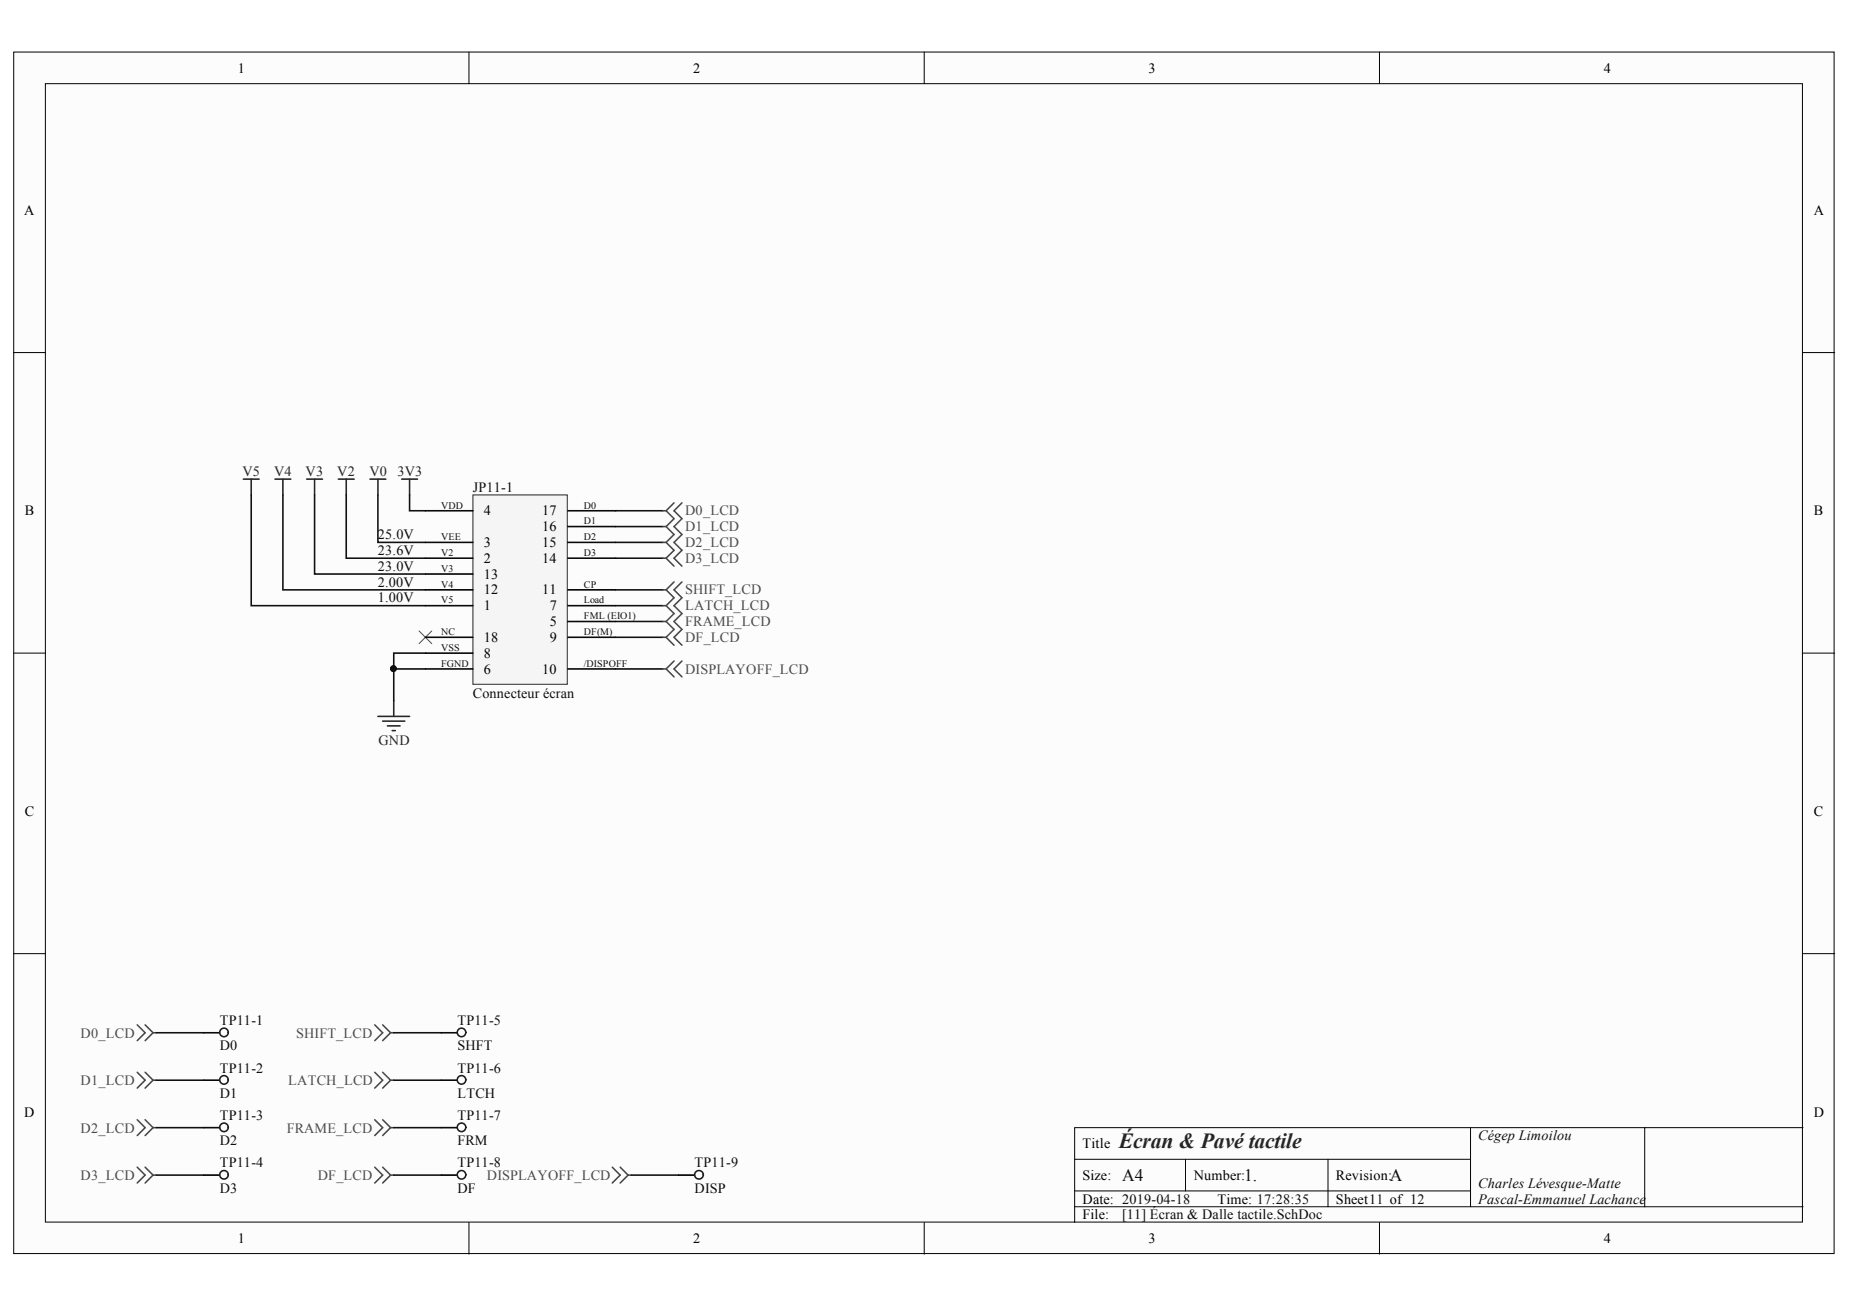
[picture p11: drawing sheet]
<svg xmlns="http://www.w3.org/2000/svg" width="297mm" height="210mm" viewBox="0 0 297 210" stroke-linecap="round" stroke-linejoin="round" font-family="sans-serif">
<g fill="#fcfcfc" stroke="#000" stroke-width=".16">
<path d="M2.2 8.4h292.1v192.8h-292.1z"/>
<path d="M7.3 13.4h281.9v182.7h-281.9z"/>
</g>
<g fill="none" stroke="#000" stroke-width=".16">
<path d="M75.3 8.4v5M148.3 8.4v5M221.4 8.4v5M2.2 56.6h5.1M289.3 56.6h5.1M2.2 104.8h5.1M289.3 104.8h5.1M2.2 153h5.1M289.3 153h5.1M75.3 196.2v5.1M148.3 196.2v5.1M172.5 186h63.5"/>
<path d="M172.5 193.7h116.8M172.5 191.1h63.5M190.2 186v5.1M213.1 186v7.7M221.4 196.2v5.1M236 181v12.7M263.9 181h-91.4v15.2M289.3 181h-25.4v12.7"/>
</g>
<g fill="none" stroke="#262626" stroke-width=".25">
<path d="M39 76.9h2.6M40.3 76.9v2.5M44.1 76.9h2.6M45.4 76.9v2.5M49.2 76.9h2.6M50.5 76.9v2.5M54.3 76.9h2.5M55.6 76.9v2.5M59.4 76.9h2.5M60.6 76.9v2.5M64.5 76.9h2.5M65.7 76.9v2.5"/>
<path d="M60.6 115h5.1M61.4 115.7h3.6M62.2 116.5h2M62.9 117.2h.5M63.2 112.4v2.6"/>
</g>
<g fill="none" stroke="#4c4c4c" stroke-width=".25">
<path d="M106.4 82h.5M106.4 84.5h.5M106.4 87h.5M106.4 89.6h.5M106.4 94.7h.5M106.4 97.2h.5M106.4 99.7h.5M106.9 82l1.3 1.2-1.3 1.3M106.9 84.5l1.3 1.3-1.3 1.2M106.9 87l1.3 1.3-1.3 1.3M106.9 89.6l1.3 1.2M106.9 94.7l1.3 1.2-1.3 1.3"/>
<path d="M106.9 97.2l1.3 1.3-1.3 1.2M106.9 99.7l1.3 1.3-1.3 1.3M108.2 80.7l-1.3 1.3M108.2 93.4l-1.3 1.3M109.4 80.7l-1.2 1.3 1.2 1.2-1.2 1.3 1.2 1.3-1.2 1.2 1.2 1.3-1.2 1.3 1.2 1.2M109.4 93.4l-1.2 1.3 1.2 1.2-1.2 1.3 1.2 1.3-1.2 1.2 1.2 1.3-1.2 1.3 1.2 1.2M106.4 102.3h.5M106.4 107.3h.5M106.9 102.3l1.3 1.2M106.9 107.3l1.3 1.3M108.2 106.1l-1.3 1.2M109.4 106.1l-1.2 1.2 1.2 1.3"/>
<path d="M22 164.5l1.3 1.2-1.3 1.3M22 172.1l1.3 1.2-1.3 1.3M22 179.7l1.3 1.3-1.3 1.2M23.3 164.5l1.3 1.2M23.3 172.1l1.3 1.2M23.3 179.7l1.3 1.3M24.6 165.7l-1.3 1.3M24.6 165.7h.5M24.6 173.3l-1.3 1.3M24.6 173.3h.5M60.1 164.5l1.3 1.2-1.3 1.3M60.1 172.1l1.3 1.2-1.3 1.3"/>
<path d="M60.1 179.7l1.3 1.3-1.3 1.2M61.4 164.5l1.3 1.2M61.4 172.1l1.3 1.2M61.4 179.7l1.3 1.3M62.7 165.7h.5M62.7 173.3h.5M62.7 165.7l-1.3 1.3M62.7 173.3l-1.3 1.3M22 187.3l1.3 1.3-1.3 1.2M23.3 187.3l1.3 1.3M24.6 181l-1.3 1.2M24.6 181h.5"/>
<path d="M24.6 188.6l-1.3 1.2M24.6 188.6h.5M60.1 187.3l1.3 1.3-1.3 1.2M61.4 187.3l1.3 1.3M62.7 181h.5M62.7 188.6h.5M62.7 181l-1.3 1.2M62.7 188.6l-1.3 1.2M98.3 187.3l1.2 1.3-1.2 1.2M99.5 187.3l1.3 1.3M100.8 188.6h.5M100.8 188.6l-1.3 1.2"/>
</g>
<g fill="none" stroke="#0e0e0e" stroke-width=".25">
<path d="M40.3 79.4v17.8h28M45.4 79.4v15.3h22.9M50.5 79.4v12.7h17.8M55.6 79.4v10.2h12.7M60.6 79.4v7.6h7.7M65.7 79.4v2.6h2.6M98.8 82h7.6M98.8 84.5h7.6M98.8 87h7.6M98.8 89.6h7.6M98.8 94.7h7.6M98.8 97.2h7.6"/>
<path d="M98.8 99.7h7.6M68.3 107.3h-5.1v5.1M68.3 104.8h-5.1v2.5M98.8 102.3h7.6M98.8 107.3h7.6M25.1 165.7h7.6M25.1 173.3h7.6M63.2 165.7h7.6M63.2 173.3h7.6M25.1 181h7.6M25.1 188.6h7.6M63.2 181h7.6"/>
<path d="M63.2 188.6h7.6M101.3 188.6h7.6"/>
</g>
<path d="M32.7 165.7h2.5M32.7 173.3h2.5M70.8 165.7h2.6M70.8 173.3h2.6M32.7 181h2.5M32.7 188.6h2.5M70.8 181h2.6M70.8 188.6h2.6M108.9 188.6h2.6" fill="none" stroke="#000" stroke-width=".25"/>
<g fill="none" stroke="#1c1c1c" stroke-width=".25">
<circle cx="35.9" cy="165.7" r=".69"/>
<circle cx="35.9" cy="173.3" r=".69"/>
<circle cx="74.1" cy="165.7" r=".69"/>
<circle cx="74.1" cy="173.3" r=".69"/>
<circle cx="35.9" cy="188.5" r=".69"/>
<circle cx="35.9" cy="180.9" r=".69"/>
<circle cx="74.1" cy="188.5" r=".69"/>
<circle cx="74.1" cy="180.9" r=".69"/>
<circle cx="112.2" cy="188.5" r=".69"/>
</g>
<path d="M67.3 101.3l2 2M69.3 101.3l-2 2" fill="none" stroke="#4c4c4c" stroke-width=".16"/>
<circle cx="63.1" cy="107.3" r=".46" fill="#0e0e0e" stroke="#0e0e0e" stroke-width=".16"/>
<path d="M75.9 79.4h15.1v30.4h-15.1z" fill="#f5f5f5" stroke="#262626" stroke-width=".16"/>
<g fill="none" stroke="#000" stroke-width=".25">
<path d="M68.3 87h7.6M68.3 89.6h7.6M68.3 92.1h7.6M68.3 94.7h7.6M68.3 97.2h7.6M68.3 82h7.6M91.1 87h7.7M91.1 89.6h7.7M91.1 94.7h7.7M91.1 97.2h7.7M91.1 82h7.7M91.1 84.5h7.7"/>
<path d="M91.1 99.7h7.7M68.3 107.3h7.6M68.3 102.3h7.6M68.3 104.8h7.6M91.1 107.3h7.7M91.1 102.3h7.7"/>
</g>
<text font-size="3.5" fill="#262626" x="179.5" y="184.3">Écran &amp; Pavé tactile</text>
<g font-size="2.8" fill="#0e0e0e">
<text x="180.1" y="189.5">A4</text>
<text x="199.7" y="189.5">1.</text>
<text x="223" y="189.5">A</text>
</g>
<g font-size="2.3">
<text x="38.1" y="11.7">1</text>
<text x="111.2" y="11.7">2</text>
<text x="184.3" y="11.7">3</text>
<text x="257.4" y="11.7">4</text>
<text x="3.9" y="34.5">A</text>
<text x="291.1" y="34.5">A</text>
<text x="4" y="82.7">B</text>
<text x="77.6" y="82.7">4</text>
<text x="87" y="82.7">17</text>
<text x="291.1" y="82.7">B</text>
<text x="77.6" y="87.8">3</text>
<text x="87" y="87.8">15</text>
<text x="87" y="85.3">16</text>
<text x="77.6" y="90.3">2</text>
<text x="77.6" y="92.9">13</text>
<text x="77.6" y="95.4">12</text>
<text x="87" y="90.3">14</text>
<text x="87" y="95.4">11</text>
<text x="77.6" y="97.9">1</text>
<text x="88.2" y="97.9">7</text>
<text x="88.2" y="100.5">5</text>
<text x="77.6" y="105.6">8</text>
<text x="77.6" y="103">18</text>
<text x="88.2" y="103">9</text>
<text x="77.6" y="108.2">6</text>
<text x="87" y="108.2">10</text>
<text x="4" y="131">C</text>
<text x="291.1" y="131">C</text>
<text x="3.9" y="179.2">D</text>
<text x="291.1" y="179.2">D</text>
<text x="173.7" y="184.3">Title</text>
<text x="173.7" y="189.4">Size:</text>
<text x="191.6" y="189.4">Number:</text>
<text x="214.4" y="189.4">Revision:</text>
<text x="173.7" y="193.2">Date: 2019-04-18</text>
<text x="173.7" y="195.7">File:</text>
<text x="195.4" y="193.2">Time: 17:28:35</text>
<text x="214.4" y="193.2">Sheet11 of 12</text>
<text x="38.1" y="199.5">1</text>
<text x="111.2" y="199.5">2</text>
<text x="184.3" y="199.5">3</text>
<text x="257.4" y="199.5">4</text>
</g>
<g font-size="2.3" fill="#262626">
<text x="38.9" y="76.4">V5</text>
<text x="44" y="76.4">V4</text>
<text x="49.1" y="76.4">V3</text>
<text x="54.1" y="76.4">V2</text>
<text x="59.3" y="76.4">V0</text>
<text x="63.8" y="76.4">3V3</text>
<text x="60.7" y="119.6">GND</text>
</g>
<g font-size="2.3" fill="#0e0e0e">
<text x="75.9" y="78.9">JP11-1</text>
<text x="60.6" y="86.5">25.0V</text>
<text x="60.6" y="89.1">23.6V</text>
<text x="60.6" y="91.6">23.0V</text>
<text x="60.6" y="94.1">2.00V</text>
<text x="60.6" y="96.7">1.00V</text>
<text x="75.9" y="112">Connecteur écran</text>
<text x="35.3" y="164.5">TP11-1</text>
<text x="73.4" y="164.5">TP11-5</text>
<text x="35.3" y="168.6">D0</text>
<text x="35.3" y="172.1">TP11-2</text>
<text x="73.4" y="168.6">SHFT</text>
<text x="73.4" y="172.1">TP11-6</text>
<text x="35.3" y="176.2">D1</text>
<text x="35.3" y="179.7">TP11-3</text>
<text x="73.4" y="176.2">LTCH</text>
<text x="73.4" y="179.7">TP11-7</text>
<text x="35.3" y="183.8">D2</text>
<text x="73.4" y="183.8">FRM</text>
<text x="237.2" y="183">CégepLimoilou</text>
<text x="35.3" y="187.3">TP11-4</text>
<text x="35.3" y="191.4">D3</text>
<text x="73.4" y="187.3">TP11-8</text>
<text x="73.4" y="191.4">DF</text>
<text x="111.5" y="187.3">TP11-9</text>
<text x="111.5" y="191.4">DISP</text>
<text x="237.2" y="190.6">Charles Lévesque-Matte</text>
<text x="180.1" y="195.7">[11] Écran &amp; Dalle tactile.SchDoc</text>
<text x="237.2" y="193.2">Pascal-Emmanuel Lachance</text>
</g>
<g font-size="2.3" fill="#4c4c4c">
<text x="109.9" y="82.7">D0_LCD</text>
<text x="109.9" y="85.3">D1_LCD</text>
<text x="109.9" y="87.8">D2_LCD</text>
<text x="109.9" y="90.3">D3_LCD</text>
<text x="109.9" y="95.4">SHIFT_LCD</text>
<text x="109.9" y="97.9">LATCH_LCD</text>
<text x="109.9" y="100.5">FRAME_LCD</text>
<text x="109.9" y="103">DF_LCD</text>
<text x="109.9" y="108.2">DISPLAYOFF_LCD</text>
<text x="12.9" y="166.5">D0_LCD</text>
<text x="47.5" y="166.5">SHIFT_LCD</text>
<text x="12.9" y="174.1">D1_LCD</text>
<text x="46.3" y="174.1">LATCH_LCD</text>
<text x="12.9" y="181.8">D2_LCD</text>
<text x="46" y="181.8">FRAME_LCD</text>
<text x="12.9" y="189.4">D3_LCD</text>
<text x="51" y="189.4">DF_LCD</text>
<text x="78.1" y="189.4">DISPLAYOFF_LCD</text>
</g>
<g font-size="1.6" fill="#0e0e0e">
<text x="70.8" y="81.6">VDD</text>
<text x="93.7" y="81.6">D0</text>
<text x="70.8" y="86.7">VEE</text>
<text x="70.8" y="89.2">V2</text>
<text x="93.7" y="84.2">D1</text>
<text x="93.7" y="86.7">D2</text>
<text x="93.7" y="89.2">D3</text>
<text x="70.8" y="91.8">V3</text>
<text x="70.8" y="94.3">V4</text>
<text x="93.7" y="94.3">CP</text>
<text x="70.8" y="96.8">V5</text>
<text x="70.8" y="101.9">NC</text>
<text x="93.7" y="96.8">Load</text>
<text x="93.7" y="99.4">FML (EIO1)</text>
<text x="93.7" y="101.9">DF(M)</text>
<text x="70.8" y="107">FGND</text>
<text x="70.8" y="104.4">VSS</text>
<text x="93.7" y="107">/DISPOFF</text>
</g>
</svg>
